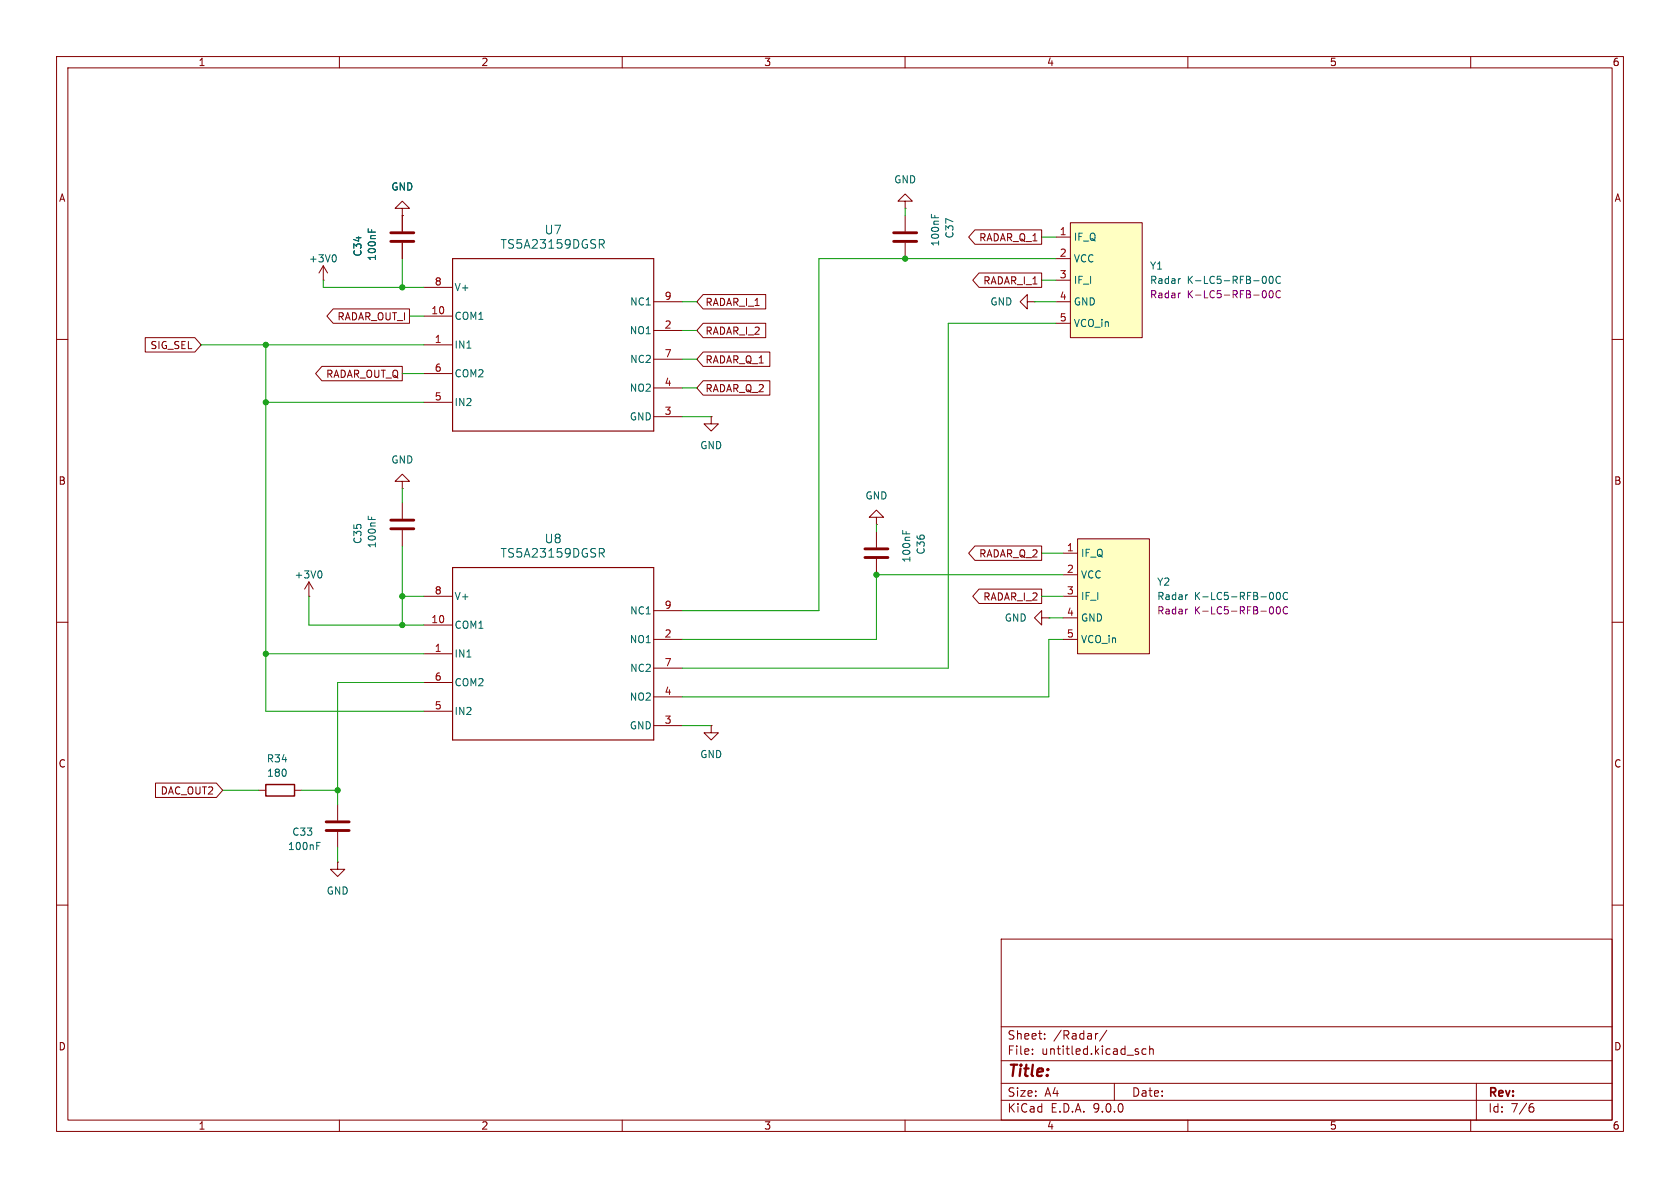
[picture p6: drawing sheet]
(kicad_sch
 (version 20250114)
 (generator "eeschema")
 (generator_version "9.0")
 (paper "A4")
 (lib_symbols
  (symbol "Device:C"
   (pin_numbers (hide yes))
   (pin_names
    (offset 0.254)) (exclude_from_sim no) (in_bom yes) (on_board yes)
   (property "Reference" "C" (at 0.635 2.54 0) (effects (font (size 1.27 1.27)) (justify left)))
   (property "Value" "C" (at 0.635 -2.54 0) (effects (font (size 1.27 1.27)) (justify left)))
   (property "Footprint" "" (at 0.9652 -3.81 0) (effects (font (size 1.27 1.27)) (hide yes)))
   (property "Datasheet" "~" (at 0 0 0) (effects (font (size 1.27 1.27)) (hide yes)))
   (property "Description" "Unpolarized capacitor" (at 0 0 0) (effects (font (size 1.27 1.27)) (hide yes)))
   (symbol "C_0_1"
    (polyline (pts (xy -2.032 0.762) (xy 2.032 0.762)) (stroke (width 0.508) (type default)) (fill (type none)))
    (polyline (pts (xy -2.032 -0.762) (xy 2.032 -0.762)) (stroke (width 0.508) (type default)) (fill (type none))))
   (symbol "C_1_1"
    (pin passive line (at 0 3.81 270) (length 2.794) (name "~" (effects (font (size 1.27 1.27)))) (number "1" (effects (font (size 1.27 1.27)))))
    (pin passive line (at 0 -3.81 90) (length 2.794) (name "~" (effects (font (size 1.27 1.27)))) (number "2" (effects (font (size 1.27 1.27))))))
   (embedded_fonts no))
  (symbol "Device:R"
   (pin_numbers (hide yes))
   (pin_names
    (offset 0)) (exclude_from_sim no) (in_bom yes) (on_board yes)
   (property "Reference" "R" (at 2.032 0 90) (effects (font (size 1.27 1.27))))
   (property "Value" "R" (at 0 0 90) (effects (font (size 1.27 1.27))))
   (property "Footprint" "" (at -1.778 0 90) (effects (font (size 1.27 1.27)) (hide yes)))
   (property "Datasheet" "~" (at 0 0 0) (effects (font (size 1.27 1.27)) (hide yes)))
   (property "Description" "Resistor" (at 0 0 0) (effects (font (size 1.27 1.27)) (hide yes)))
   (symbol "R_0_1"
    (rectangle (start -1.016 -2.54) (end 1.016 2.54) (stroke (width 0.254) (type default)) (fill (type none))))
   (symbol "R_1_1"
    (pin passive line (at 0 3.81 270) (length 1.27) (name "~" (effects (font (size 1.27 1.27)))) (number "1" (effects (font (size 1.27 1.27)))))
    (pin passive line (at 0 -3.81 90) (length 1.27) (name "~" (effects (font (size 1.27 1.27)))) (number "2" (effects (font (size 1.27 1.27))))))
   (embedded_fonts no))
  (symbol "HW_Radar:Radar K-LC5-RFB-00C" (exclude_from_sim no) (in_bom yes) (on_board yes)
   (property "Reference" "Y" (at 0 15.24 0) (effects (font (size 1.27 1.27))))
   (property "Value" "${SIM.PARAMS}" (at -1.27 12.7 0) (effects (font (size 1.27 1.27))))
   (property "Footprint" "HW_template:Radar_K-LC5" (at -1.27 -13.97 0) (effects (font (size 1.27 1.27)) (hide yes)))
   (property "Datasheet" "https://rfbeam.ch/product/k-lc5-radar-transceiver/" (at -1.27 -16.51 0) (effects (font (size 1.27 1.27)) (hide yes)))
   (property "Description" "Radar short range sensor with I- and Q-demodulation and VCO-input" (at 0 0 0) (effects (font (size 1.27 1.27)) (hide yes)))
   (property "Sim.Pins" "1=1 2=2 3=3 4=4 5=5" (at 0 0 0) (effects (font (size 1.27 1.27)) (hide yes)))
   (property "Sim.Params" "Radar K-LC5-RFB-00C" (at -1.27 12.7 0) (effects (font (size 1.27 1.27))))
   (property "Sim.Device" "SPICE" (at 0 0 0) (effects (font (size 1.27 1.27)) (hide yes)))
   (property "Sim.Enable" "0" (at 0 -11.43 0) (effects (font (size 1.27 1.27)) (hide yes)))
   (symbol "Radar K-LC5-RFB-00C_0_1"
    (rectangle (start -6.35 10.16) (end 6.35 -10.16) (stroke (width 0) (type default)) (fill (type background))))
   (symbol "Radar K-LC5-RFB-00C_1_1"
    (pin output line (at -8.89 7.62 0) (length 2.54) (name "IF_Q" (effects (font (size 1.27 1.27)))) (number "1" (effects (font (size 1.27 1.27)))))
    (pin power_in line (at -8.89 3.81 0) (length 2.54) (name "VCC" (effects (font (size 1.27 1.27)))) (number "2" (effects (font (size 1.27 1.27)))))
    (pin output line (at -8.89 0 0) (length 2.54) (name "IF_I" (effects (font (size 1.27 1.27)))) (number "3" (effects (font (size 1.27 1.27)))))
    (pin power_in line (at -8.89 -3.81 0) (length 2.54) (name "GND" (effects (font (size 1.27 1.27)))) (number "4" (effects (font (size 1.27 1.27)))))
    (pin input line (at -8.89 -7.62 0) (length 2.54) (name "VCO_in" (effects (font (size 1.27 1.27)))) (number "5" (effects (font (size 1.27 1.27))))))
   (embedded_fonts no))
  (symbol "TS5A23159DGSR:TS5A23159DGSR"
   (pin_names
    (offset 0.254)) (exclude_from_sim no) (in_bom yes) (on_board yes)
   (property "Reference" "U" (at 0 2.54 0) (effects (font (size 1.524 1.524))))
   (property "Value" "TS5A23159DGSR" (at 0 0 0) (effects (font (size 1.524 1.524))))
   (property "Footprint" "DGS0010A_N" (at 0 0 0) (effects (font (size 1.27 1.27)
    (italic yes)) (hide yes)))
   (property "Datasheet" "TS5A23159DGSR" (at 0 0 0) (effects (font (size 1.27 1.27)
    (italic yes)) (hide yes)))
   (property "Description" "" (at 0 0 0) (effects (font (size 1.27 1.27)) (hide yes)))
   (property "ki_locked" "" (at 0 0 0) (effects (font (size 1.27 1.27))))
   (symbol "TS5A23159DGSR_0_1"
    (polyline (pts (xy -17.78 15.24) (xy -17.78 -15.24)) (stroke (width 0.2032) (type default)) (fill (type none)))
    (polyline (pts (xy -17.78 -15.24) (xy 17.78 -15.24)) (stroke (width 0.2032) (type default)) (fill (type none)))
    (polyline (pts (xy 17.78 15.24) (xy -17.78 15.24)) (stroke (width 0.2032) (type default)) (fill (type none)))
    (polyline (pts (xy 17.78 -15.24) (xy 17.78 15.24)) (stroke (width 0.2032) (type default)) (fill (type none)))
    (pin power_in line (at -22.86 10.16 0) (length 5.08) (name "V+" (effects (font (size 1.27 1.27)))) (number "8" (effects (font (size 1.27 1.27)))))
    (pin bidirectional line (at -22.86 5.08 0) (length 5.08) (name "COM1" (effects (font (size 1.27 1.27)))) (number "10" (effects (font (size 1.27 1.27)))))
    (pin input line (at -22.86 0 0) (length 5.08) (name "IN1" (effects (font (size 1.27 1.27)))) (number "1" (effects (font (size 1.27 1.27)))))
    (pin bidirectional line (at -22.86 -5.08 0) (length 5.08) (name "COM2" (effects (font (size 1.27 1.27)))) (number "6" (effects (font (size 1.27 1.27)))))
    (pin input line (at -22.86 -10.16 0) (length 5.08) (name "IN2" (effects (font (size 1.27 1.27)))) (number "5" (effects (font (size 1.27 1.27)))))
    (pin bidirectional line (at 22.86 7.62 180) (length 5.08) (name "NC1" (effects (font (size 1.27 1.27)))) (number "9" (effects (font (size 1.27 1.27)))))
    (pin bidirectional line (at 22.86 2.54 180) (length 5.08) (name "NO1" (effects (font (size 1.27 1.27)))) (number "2" (effects (font (size 1.27 1.27)))))
    (pin bidirectional line (at 22.86 -2.54 180) (length 5.08) (name "NC2" (effects (font (size 1.27 1.27)))) (number "7" (effects (font (size 1.27 1.27)))))
    (pin bidirectional line (at 22.86 -7.62 180) (length 5.08) (name "NO2" (effects (font (size 1.27 1.27)))) (number "4" (effects (font (size 1.27 1.27)))))
    (pin power_in line (at 22.86 -12.7 180) (length 5.08) (name "GND" (effects (font (size 1.27 1.27)))) (number "3" (effects (font (size 1.27 1.27))))))
   (embedded_fonts no))
  (symbol "power:+3V0"
   (power)
   (pin_numbers (hide yes))
   (pin_names
    (offset 0) (hide yes)) (exclude_from_sim no) (in_bom yes) (on_board yes)
   (property "Reference" "#PWR" (at 0 -3.81 0) (effects (font (size 1.27 1.27)) (hide yes)))
   (property "Value" "+3V0" (at 0 3.556 0) (effects (font (size 1.27 1.27))))
   (property "Footprint" "" (at 0 0 0) (effects (font (size 1.27 1.27)) (hide yes)))
   (property "Datasheet" "" (at 0 0 0) (effects (font (size 1.27 1.27)) (hide yes)))
   (property "Description" "Power symbol creates a global label with name \"+3V0\"" (at 0 0 0) (effects (font (size 1.27 1.27)) (hide yes)))
   (symbol "+3V0_0_1"
    (polyline (pts (xy -0.762 1.27) (xy 0 2.54)) (stroke (width 0) (type default)) (fill (type none)))
    (polyline (pts (xy 0 2.54) (xy 0.762 1.27)) (stroke (width 0) (type default)) (fill (type none)))
    (polyline (pts (xy 0 0) (xy 0 2.54)) (stroke (width 0) (type default)) (fill (type none))))
   (symbol "+3V0_1_1"
    (pin power_in line (at 0 0 90) (length 0) (name "~" (effects (font (size 1.27 1.27)))) (number "1" (effects (font (size 1.27 1.27))))))
   (embedded_fonts no))
  (symbol "power:GND"
   (power)
   (pin_numbers (hide yes))
   (pin_names
    (offset 0) (hide yes)) (exclude_from_sim no) (in_bom yes) (on_board yes)
   (property "Reference" "#PWR" (at 0 -6.35 0) (effects (font (size 1.27 1.27)) (hide yes)))
   (property "Value" "GND" (at 0 -3.81 0) (effects (font (size 1.27 1.27))))
   (property "Footprint" "" (at 0 0 0) (effects (font (size 1.27 1.27)) (hide yes)))
   (property "Datasheet" "" (at 0 0 0) (effects (font (size 1.27 1.27)) (hide yes)))
   (property "Description" "Power symbol creates a global label with name \"GND\" , ground" (at 0 0 0) (effects (font (size 1.27 1.27)) (hide yes)))
   (symbol "GND_0_1"
    (polyline (pts (xy 0 0) (xy 0 -1.27) (xy 1.27 -1.27) (xy 0 -2.54) (xy -1.27 -1.27) (xy 0 -1.27)) (stroke (width 0) (type default)) (fill (type none))))
   (symbol "GND_1_1"
    (pin power_in line (at 0 0 270) (length 0) (name "~" (effects (font (size 1.27 1.27)))) (number "1" (effects (font (size 1.27 1.27))))))
   (embedded_fonts no)))
 (junction
  (at 71.12 50.8)
  (diameter 0)
  (color 0 0 0 0))
 (junction
  (at 46.99 60.96)
  (diameter 0)
  (color 0 0 0 0))
 (junction
  (at 71.12 105.41)
  (diameter 0)
  (color 0 0 0 0))
 (junction
  (at 46.99 71.12)
  (diameter 0)
  (color 0 0 0 0))
 (junction
  (at 71.12 110.49)
  (diameter 0)
  (color 0 0 0 0))
 (junction
  (at 160.02 45.72)
  (diameter 0)
  (color 0 0 0 0))
 (junction
  (at 154.94 101.6)
  (diameter 0)
  (color 0 0 0 0))
 (junction
  (at 59.69 139.7)
  (diameter 0)
  (color 0 0 0 0))
 (junction
  (at 46.99 115.57)
  (diameter 0)
  (color 0 0 0 0))
 (wire
  (pts (xy 46.99 115.57) (xy 46.99 125.73))
  (stroke (width 0) (type default)))
 (wire
  (pts (xy 185.42 123.19) (xy 120.65 123.19))
  (stroke (width 0) (type default)))
 (wire
  (pts (xy 71.12 50.8) (xy 74.93 50.8))
  (stroke (width 0) (type default)))
 (wire
  (pts (xy 144.78 45.72) (xy 144.78 107.95))
  (stroke (width 0) (type default)))
 (wire
  (pts (xy 59.69 142.24) (xy 59.69 139.7))
  (stroke (width 0) (type default)))
 (wire
  (pts (xy 59.69 120.65) (xy 59.69 139.7))
  (stroke (width 0) (type default)))
 (wire
  (pts (xy 53.34 139.7) (xy 59.69 139.7))
  (stroke (width 0) (type default)))
 (wire
  (pts (xy 184.15 49.53) (xy 186.69 49.53))
  (stroke (width 0) (type default)))
 (wire
  (pts (xy 71.12 50.8) (xy 57.15 50.8))
  (stroke (width 0) (type default)))
 (wire
  (pts (xy 184.15 97.79) (xy 187.96 97.79))
  (stroke (width 0) (type default)))
 (wire
  (pts (xy 39.37 139.7) (xy 45.72 139.7))
  (stroke (width 0) (type default)))
 (wire
  (pts (xy 54.61 105.41) (xy 54.61 110.49))
  (stroke (width 0) (type default)))
 (wire
  (pts (xy 46.99 60.96) (xy 74.93 60.96))
  (stroke (width 0) (type default)))
 (wire
  (pts (xy 154.94 113.03) (xy 120.65 113.03))
  (stroke (width 0) (type default)))
 (wire
  (pts (xy 71.12 66.04) (xy 74.93 66.04))
  (stroke (width 0) (type default)))
 (wire
  (pts (xy 160.02 45.72) (xy 186.69 45.72))
  (stroke (width 0) (type default)))
 (wire
  (pts (xy 187.96 113.03) (xy 185.42 113.03))
  (stroke (width 0) (type default)))
 (wire
  (pts (xy 120.65 53.34) (xy 123.19 53.34))
  (stroke (width 0) (type default)))
 (wire
  (pts (xy 120.65 68.58) (xy 123.19 68.58))
  (stroke (width 0) (type default)))
 (wire
  (pts (xy 57.15 50.8) (xy 57.15 49.53))
  (stroke (width 0) (type default)))
 (wire
  (pts (xy 120.65 63.5) (xy 123.19 63.5))
  (stroke (width 0) (type default)))
 (wire
  (pts (xy 46.99 125.73) (xy 74.93 125.73))
  (stroke (width 0) (type default)))
 (wire
  (pts (xy 71.12 96.52) (xy 71.12 105.41))
  (stroke (width 0) (type default)))
 (wire
  (pts (xy 120.65 58.42) (xy 123.19 58.42))
  (stroke (width 0) (type default)))
 (wire
  (pts (xy 167.64 118.11) (xy 120.65 118.11))
  (stroke (width 0) (type default)))
 (wire
  (pts (xy 71.12 110.49) (xy 74.93 110.49))
  (stroke (width 0) (type default)))
 (wire
  (pts (xy 71.12 105.41) (xy 71.12 110.49))
  (stroke (width 0) (type default)))
 (wire
  (pts (xy 167.64 57.15) (xy 167.64 118.11))
  (stroke (width 0) (type default)))
 (wire
  (pts (xy 46.99 71.12) (xy 46.99 115.57))
  (stroke (width 0) (type default)))
 (wire
  (pts (xy 71.12 105.41) (xy 74.93 105.41))
  (stroke (width 0) (type default)))
 (wire
  (pts (xy 59.69 120.65) (xy 74.93 120.65))
  (stroke (width 0) (type default)))
 (wire
  (pts (xy 120.65 128.27) (xy 125.73 128.27))
  (stroke (width 0) (type default)))
 (wire
  (pts (xy 160.02 38.1) (xy 160.02 36.83))
  (stroke (width 0) (type default)))
 (wire
  (pts (xy 71.12 45.72) (xy 71.12 50.8))
  (stroke (width 0) (type default)))
 (wire
  (pts (xy 72.39 55.88) (xy 74.93 55.88))
  (stroke (width 0) (type default)))
 (wire
  (pts (xy 46.99 60.96) (xy 46.99 71.12))
  (stroke (width 0) (type default)))
 (wire
  (pts (xy 120.65 73.66) (xy 125.73 73.66))
  (stroke (width 0) (type default)))
 (wire
  (pts (xy 182.88 53.34) (xy 186.69 53.34))
  (stroke (width 0) (type default)))
 (wire
  (pts (xy 167.64 57.15) (xy 186.69 57.15))
  (stroke (width 0) (type default)))
 (wire
  (pts (xy 71.12 86.36) (xy 71.12 88.9))
  (stroke (width 0) (type default)))
 (wire
  (pts (xy 185.42 113.03) (xy 185.42 123.19))
  (stroke (width 0) (type default)))
 (wire
  (pts (xy 59.69 149.86) (xy 59.69 152.4))
  (stroke (width 0) (type default)))
 (wire
  (pts (xy 154.94 101.6) (xy 187.96 101.6))
  (stroke (width 0) (type default)))
 (wire
  (pts (xy 46.99 115.57) (xy 74.93 115.57))
  (stroke (width 0) (type default)))
 (wire
  (pts (xy 144.78 45.72) (xy 160.02 45.72))
  (stroke (width 0) (type default)))
 (wire
  (pts (xy 154.94 93.98) (xy 154.94 92.71))
  (stroke (width 0) (type default)))
 (wire
  (pts (xy 35.56 60.96) (xy 46.99 60.96))
  (stroke (width 0) (type default)))
 (wire
  (pts (xy 184.15 41.91) (xy 186.69 41.91))
  (stroke (width 0) (type default)))
 (wire
  (pts (xy 184.15 105.41) (xy 187.96 105.41))
  (stroke (width 0) (type default)))
 (wire
  (pts (xy 54.61 110.49) (xy 71.12 110.49))
  (stroke (width 0) (type default)))
 (wire
  (pts (xy 154.94 101.6) (xy 154.94 113.03))
  (stroke (width 0) (type default)))
 (wire
  (pts (xy 185.42 109.22) (xy 187.96 109.22))
  (stroke (width 0) (type default)))
 (wire
  (pts (xy 144.78 107.95) (xy 120.65 107.95))
  (stroke (width 0) (type default)))
 (wire
  (pts (xy 46.99 71.12) (xy 74.93 71.12))
  (stroke (width 0) (type default)))
 (global_label "RADAR_I_1"
  (shape output)
  (at 184.15 49.53 180)
  (fields_autoplaced yes)
  (effects (font (size 1.27 1.27)) (justify right))
  (property "Intersheetrefs" "${INTERSHEET_REFS}" (at 171.4281 49.53 0) (effects (font (size 1.27 1.27)) (justify right) (hide yes))))
 (global_label "RADAR_Q_1"
  (shape output)
  (at 184.15 41.91 180)
  (fields_autoplaced yes)
  (effects (font (size 1.27 1.27)) (justify right))
  (property "Intersheetrefs" "${INTERSHEET_REFS}" (at 170.7024 41.91 0) (effects (font (size 1.27 1.27)) (justify right) (hide yes))))
 (global_label "RADAR_OUT_I"
  (shape output)
  (at 72.39 55.88 180)
  (fields_autoplaced yes)
  (effects (font (size 1.27 1.27)) (justify right))
  (property "Intersheetrefs" "${INTERSHEET_REFS}" (at 57.249 55.88 0) (effects (font (size 1.27 1.27)) (justify right) (hide yes))))
 (global_label "RADAR_OUT_Q"
  (shape output)
  (at 71.12 66.04 180)
  (fields_autoplaced yes)
  (effects (font (size 1.27 1.27)) (justify right))
  (property "Intersheetrefs" "${INTERSHEET_REFS}" (at 55.2533 66.04 0) (effects (font (size 1.27 1.27)) (justify right) (hide yes))))
 (global_label "RADAR_I_1"
  (shape input)
  (at 123.19 53.34 0)
  (fields_autoplaced yes)
  (effects (font (size 1.27 1.27)) (justify left))
  (property "Intersheetrefs" "${INTERSHEET_REFS}" (at 135.9119 53.34 0) (effects (font (size 1.27 1.27)) (justify left) (hide yes))))
 (global_label "RADAR_I_2"
  (shape output)
  (at 184.15 105.41 180)
  (fields_autoplaced yes)
  (effects (font (size 1.27 1.27)) (justify right))
  (property "Intersheetrefs" "${INTERSHEET_REFS}" (at 171.4281 105.41 0) (effects (font (size 1.27 1.27)) (justify right) (hide yes))))
 (global_label "RADAR_Q_2"
  (shape output)
  (at 184.15 97.79 180)
  (fields_autoplaced yes)
  (effects (font (size 1.27 1.27)) (justify right))
  (property "Intersheetrefs" "${INTERSHEET_REFS}" (at 170.7024 97.79 0) (effects (font (size 1.27 1.27)) (justify right) (hide yes))))
 (global_label "RADAR_I_2"
  (shape input)
  (at 123.19 58.42 0)
  (fields_autoplaced yes)
  (effects (font (size 1.27 1.27)) (justify left))
  (property "Intersheetrefs" "${INTERSHEET_REFS}" (at 135.9119 58.42 0) (effects (font (size 1.27 1.27)) (justify left) (hide yes))))
 (global_label "DAC_OUT2"
  (shape input)
  (at 39.37 139.7 180)
  (fields_autoplaced yes)
  (effects (font (size 1.27 1.27)) (justify right))
  (property "Intersheetrefs" "${INTERSHEET_REFS}" (at 26.9505 139.7 0) (effects (font (size 1.27 1.27)) (justify right) (hide yes))))
 (global_label "SIG_SEL"
  (shape input)
  (at 35.56 60.96 180)
  (fields_autoplaced yes)
  (effects (font (size 1.27 1.27)) (justify right))
  (property "Intersheetrefs" "${INTERSHEET_REFS}" (at 25.1363 60.96 0) (effects (font (size 1.27 1.27)) (justify right) (hide yes))))
 (global_label "RADAR_Q_1"
  (shape input)
  (at 123.19 63.5 0)
  (fields_autoplaced yes)
  (effects (font (size 1.27 1.27)) (justify left))
  (property "Intersheetrefs" "${INTERSHEET_REFS}" (at 136.6376 63.5 0) (effects (font (size 1.27 1.27)) (justify left) (hide yes))))
 (global_label "RADAR_Q_2"
  (shape input)
  (at 123.19 68.58 0)
  (fields_autoplaced yes)
  (effects (font (size 1.27 1.27)) (justify left))
  (property "Intersheetrefs" "${INTERSHEET_REFS}" (at 136.6376 68.58 0) (effects (font (size 1.27 1.27)) (justify left) (hide yes))))
 (symbol
  (lib_id "power:GND")
  (at 125.73 128.27 0)
  (unit 1)
  (exclude_from_sim no)
  (in_bom yes)
  (on_board yes)
  (dnp no)
  (fields_autoplaced yes)
  (property "Reference" "#PWR063" (at 125.73 134.62 0) (effects (font (size 1.27 1.27)) (hide yes)))
  (property "Value" "GND" (at 125.73 133.35 0) (effects (font (size 1.27 1.27))))
  (property "Footprint" "" (at 125.73 128.27 0) (effects (font (size 1.27 1.27)) (hide yes)))
  (property "Datasheet" "" (at 125.73 128.27 0) (effects (font (size 1.27 1.27)) (hide yes)))
  (property "Description" "Power symbol creates a global label with name \"GND\" , ground" (at 125.73 128.27 0) (effects (font (size 1.27 1.27)) (hide yes)))
  (pin "1"))
 (symbol
  (lib_id "HW_Radar:Radar K-LC5-RFB-00C")
  (at 195.58 49.53 0)
  (unit 1)
  (exclude_from_sim yes)
  (in_bom yes)
  (on_board yes)
  (dnp no)
  (fields_autoplaced yes)
  (property "Reference" "Y1" (at 203.2 46.9899 0) (effects (font (size 1.27 1.27)) (justify left)))
  (property "Value" "${SIM.PARAMS}" (at 203.2 49.5299 0) (effects (font (size 1.27 1.27)) (justify left)))
  (property "Footprint" "HW_template:Radar_K-LC5" (at 194.31 63.5 0) (effects (font (size 1.27 1.27)) (hide yes)))
  (property "Datasheet" "https://rfbeam.ch/product/k-lc5-radar-transceiver/" (at 194.31 66.04 0) (effects (font (size 1.27 1.27)) (hide yes)))
  (property "Description" "Radar short range sensor with I- and Q-demodulation and VCO-input" (at 195.58 49.53 0) (effects (font (size 1.27 1.27)) (hide yes)))
  (property "Sim.Device" "SPICE" (at 195.58 49.53 0) (effects (font (size 1.27 1.27)) (hide yes)))
  (property "Sim.Params" "Radar K-LC5-RFB-00C" (at 203.2 52.0699 0) (effects (font (size 1.27 1.27)) (justify left)))
  (property "Sim.Pins" "1=1 2=2 3=3 4=4 5=5" (at 195.58 49.53 0) (effects (font (size 1.27 1.27)) (hide yes)))
  (pin "1")
  (pin "2")
  (pin "3")
  (pin "4")
  (pin "5"))
 (symbol
  (lib_id "HW_Radar:Radar K-LC5-RFB-00C")
  (at 196.85 105.41 0)
  (unit 1)
  (exclude_from_sim yes)
  (in_bom yes)
  (on_board yes)
  (dnp no)
  (fields_autoplaced yes)
  (property "Reference" "Y2" (at 204.47 102.8699 0) (effects (font (size 1.27 1.27)) (justify left)))
  (property "Value" "${SIM.PARAMS}" (at 204.47 105.4099 0) (effects (font (size 1.27 1.27)) (justify left)))
  (property "Footprint" "HW_template:Radar_K-LC5" (at 195.58 119.38 0) (effects (font (size 1.27 1.27)) (hide yes)))
  (property "Datasheet" "https://rfbeam.ch/product/k-lc5-radar-transceiver/" (at 195.58 121.92 0) (effects (font (size 1.27 1.27)) (hide yes)))
  (property "Description" "Radar short range sensor with I- and Q-demodulation and VCO-input" (at 196.85 105.41 0) (effects (font (size 1.27 1.27)) (hide yes)))
  (property "Sim.Pins" "1=1 2=2 3=3 4=4 5=5" (at 196.85 105.41 0) (effects (font (size 1.27 1.27)) (hide yes)))
  (property "Sim.Params" "Radar K-LC5-RFB-00C" (at 204.47 107.9499 0) (effects (font (size 1.27 1.27)) (justify left)))
  (property "Sim.Device" "SPICE" (at 196.85 105.41 0) (effects (font (size 1.27 1.27)) (hide yes)))
  (pin "1")
  (pin "3")
  (pin "4")
  (pin "2")
  (pin "5"))
 (symbol
  (lib_id "power:GND")
  (at 71.12 38.1 180)
  (unit 1)
  (exclude_from_sim no)
  (in_bom yes)
  (on_board yes)
  (dnp no)
  (fields_autoplaced yes)
  (property "Reference" "#PWR060" (at 71.12 31.75 0) (effects (font (size 1.27 1.27)) (hide yes)))
  (property "Value" "GND" (at 71.12 33.02 0) (effects (font (size 1.27 1.27))))
  (property "Footprint" "" (at 71.12 38.1 0) (effects (font (size 1.27 1.27)) (hide yes)))
  (property "Datasheet" "" (at 71.12 38.1 0) (effects (font (size 1.27 1.27)) (hide yes)))
  (property "Description" "Power symbol creates a global label with name \"GND\" , ground" (at 71.12 38.1 0) (effects (font (size 1.27 1.27)) (hide yes)))
  (pin "1"))
 (symbol
  (lib_id "TS5A23159DGSR:TS5A23159DGSR")
  (at 97.79 115.57 0)
  (unit 1)
  (exclude_from_sim no)
  (in_bom yes)
  (on_board yes)
  (dnp no)
  (fields_autoplaced yes)
  (property "Reference" "U8" (at 97.79 95.25 0) (effects (font (size 1.524 1.524))))
  (property "Value" "TS5A23159DGSR" (at 97.79 97.79 0) (effects (font (size 1.524 1.524))))
  (property "Footprint" "HW_Radar:DGS0010A_N" (at 97.79 115.57 0) (effects (font (size 1.27 1.27)
    (italic yes)) (hide yes)))
  (property "Datasheet" "TS5A23159DGSR" (at 97.79 115.57 0) (effects (font (size 1.27 1.27)
    (italic yes)) (hide yes)))
  (property "Description" "" (at 97.79 115.57 0) (effects (font (size 1.27 1.27)) (hide yes)))
  (pin "10")
  (pin "1")
  (pin "5")
  (pin "8")
  (pin "6")
  (pin "9")
  (pin "2")
  (pin "3")
  (pin "4")
  (pin "7"))
 (symbol
  (lib_id "TS5A23159DGSR:TS5A23159DGSR")
  (at 97.79 60.96 0)
  (unit 1)
  (exclude_from_sim no)
  (in_bom yes)
  (on_board yes)
  (dnp no)
  (fields_autoplaced yes)
  (property "Reference" "U7" (at 97.79 40.64 0) (effects (font (size 1.524 1.524))))
  (property "Value" "TS5A23159DGSR" (at 97.79 43.18 0) (effects (font (size 1.524 1.524))))
  (property "Footprint" "HW_Radar:DGS0010A_N" (at 97.79 60.96 0) (effects (font (size 1.27 1.27)
    (italic yes)) (hide yes)))
  (property "Datasheet" "TS5A23159DGSR" (at 97.79 60.96 0) (effects (font (size 1.27 1.27)
    (italic yes)) (hide yes)))
  (property "Description" "" (at 97.79 60.96 0) (effects (font (size 1.27 1.27)) (hide yes)))
  (pin "10")
  (pin "1")
  (pin "5")
  (pin "8")
  (pin "6")
  (pin "9")
  (pin "2")
  (pin "3")
  (pin "4")
  (pin "7"))
 (symbol
  (lib_id "power:GND")
  (at 182.88 53.34 270)
  (unit 1)
  (exclude_from_sim no)
  (in_bom yes)
  (on_board yes)
  (dnp no)
  (fields_autoplaced yes)
  (property "Reference" "#PWR066" (at 176.53 53.34 0) (effects (font (size 1.27 1.27)) (hide yes)))
  (property "Value" "GND" (at 179.07 53.3399 90) (effects (font (size 1.27 1.27)) (justify right)))
  (property "Footprint" "" (at 182.88 53.34 0) (effects (font (size 1.27 1.27)) (hide yes)))
  (property "Datasheet" "" (at 182.88 53.34 0) (effects (font (size 1.27 1.27)) (hide yes)))
  (property "Description" "Power symbol creates a global label with name \"GND\" , ground" (at 182.88 53.34 0) (effects (font (size 1.27 1.27)) (hide yes)))
  (pin "1"))
 (symbol
  (lib_id "power:+3V0")
  (at 57.15 49.53 0)
  (unit 1)
  (exclude_from_sim no)
  (in_bom yes)
  (on_board yes)
  (dnp no)
  (property "Reference" "#PWR058" (at 57.15 53.34 0) (effects (font (size 1.27 1.27)) (hide yes)))
  (property "Value" "+3V0" (at 57.15 45.72 0) (effects (font (size 1.27 1.27))))
  (property "Footprint" "" (at 57.15 49.53 0) (effects (font (size 1.27 1.27)) (hide yes)))
  (property "Datasheet" "" (at 57.15 49.53 0) (effects (font (size 1.27 1.27)) (hide yes)))
  (property "Description" "Power symbol creates a global label with name \"+3V0\"" (at 57.15 49.53 0) (effects (font (size 1.27 1.27)) (hide yes)))
  (pin "1"))
 (symbol
  (lib_id "Device:C")
  (at 71.12 92.71 0)
  (unit 1)
  (exclude_from_sim no)
  (in_bom yes)
  (on_board yes)
  (dnp no)
  (property "Reference" "C35" (at 63.246 96.266 90) (effects (font (size 1.27 1.27)) (justify left)))
  (property "Value" "100nF" (at 65.786 97.028 90) (effects (font (size 1.27 1.27)) (justify left)))
  (property "Footprint" "Capacitor_SMD:C_0805_2012Metric_Pad1.18x1.45mm_HandSolder" (at 72.0852 96.52 0) (effects (font (size 1.27 1.27)) (hide yes)))
  (property "Datasheet" "~" (at 71.12 92.71 0) (effects (font (size 1.27 1.27)) (hide yes)))
  (property "Description" "" (at 71.12 92.71 0) (effects (font (size 1.27 1.27)) (hide yes)))
  (pin "1")
  (pin "2"))
 (symbol
  (lib_id "Device:C")
  (at 71.12 41.91 0)
  (unit 1)
  (exclude_from_sim no)
  (in_bom yes)
  (on_board yes)
  (dnp no)
  (property "Reference" "C34" (at 63.246 45.466 90) (effects (font (size 1.27 1.27)) (justify left)))
  (property "Value" "100nF" (at 65.786 46.228 90) (effects (font (size 1.27 1.27)) (justify left)))
  (property "Footprint" "Capacitor_SMD:C_0805_2012Metric_Pad1.18x1.45mm_HandSolder" (at 72.0852 45.72 0) (effects (font (size 1.27 1.27)) (hide yes)))
  (property "Datasheet" "~" (at 71.12 41.91 0) (effects (font (size 1.27 1.27)) (hide yes)))
  (property "Description" "" (at 71.12 41.91 0) (effects (font (size 1.27 1.27)) (hide yes)))
  (pin "1")
  (pin "2"))
 (symbol
  (lib_id "power:GND")
  (at 59.69 152.4 0)
  (unit 1)
  (exclude_from_sim no)
  (in_bom yes)
  (on_board yes)
  (dnp no)
  (fields_autoplaced yes)
  (property "Reference" "#PWR059" (at 59.69 158.75 0) (effects (font (size 1.27 1.27)) (hide yes)))
  (property "Value" "GND" (at 59.69 157.48 0) (effects (font (size 1.27 1.27))))
  (property "Footprint" "" (at 59.69 152.4 0) (effects (font (size 1.27 1.27)) (hide yes)))
  (property "Datasheet" "" (at 59.69 152.4 0) (effects (font (size 1.27 1.27)) (hide yes)))
  (property "Description" "Power symbol creates a global label with name \"GND\" , ground" (at 59.69 152.4 0) (effects (font (size 1.27 1.27)) (hide yes)))
  (pin "1"))
 (symbol
  (lib_id "Device:C")
  (at 59.69 146.05 0)
  (unit 1)
  (exclude_from_sim no)
  (in_bom yes)
  (on_board yes)
  (dnp no)
  (property "Reference" "C33" (at 51.562 147.066 0) (effects (font (size 1.27 1.27)) (justify left)))
  (property "Value" "100nF" (at 50.8 149.606 0) (effects (font (size 1.27 1.27)) (justify left)))
  (property "Footprint" "Capacitor_SMD:C_0805_2012Metric_Pad1.18x1.45mm_HandSolder" (at 60.6552 149.86 0) (effects (font (size 1.27 1.27)) (hide yes)))
  (property "Datasheet" "~" (at 59.69 146.05 0) (effects (font (size 1.27 1.27)) (hide yes)))
  (property "Description" "" (at 59.69 146.05 0) (effects (font (size 1.27 1.27)) (hide yes)))
  (pin "1")
  (pin "2"))
 (symbol
  (lib_id "power:GND")
  (at 154.94 92.71 180)
  (unit 1)
  (exclude_from_sim no)
  (in_bom yes)
  (on_board yes)
  (dnp no)
  (fields_autoplaced yes)
  (property "Reference" "#PWR064" (at 154.94 86.36 0) (effects (font (size 1.27 1.27)) (hide yes)))
  (property "Value" "GND" (at 154.94 87.63 0) (effects (font (size 1.27 1.27))))
  (property "Footprint" "" (at 154.94 92.71 0) (effects (font (size 1.27 1.27)) (hide yes)))
  (property "Datasheet" "" (at 154.94 92.71 0) (effects (font (size 1.27 1.27)) (hide yes)))
  (property "Description" "Power symbol creates a global label with name \"GND\" , ground" (at 154.94 92.71 0) (effects (font (size 1.27 1.27)) (hide yes)))
  (pin "1"))
 (symbol
  (lib_id "power:GND")
  (at 185.42 109.22 270)
  (unit 1)
  (exclude_from_sim no)
  (in_bom yes)
  (on_board yes)
  (dnp no)
  (fields_autoplaced yes)
  (property "Reference" "#PWR067" (at 179.07 109.22 0) (effects (font (size 1.27 1.27)) (hide yes)))
  (property "Value" "GND" (at 181.61 109.2199 90) (effects (font (size 1.27 1.27)) (justify right)))
  (property "Footprint" "" (at 185.42 109.22 0) (effects (font (size 1.27 1.27)) (hide yes)))
  (property "Datasheet" "" (at 185.42 109.22 0) (effects (font (size 1.27 1.27)) (hide yes)))
  (property "Description" "Power symbol creates a global label with name \"GND\" , ground" (at 185.42 109.22 0) (effects (font (size 1.27 1.27)) (hide yes)))
  (pin "1"))
 (symbol
  (lib_id "Device:C")
  (at 160.02 41.91 180)
  (unit 1)
  (exclude_from_sim no)
  (in_bom yes)
  (on_board yes)
  (dnp no)
  (property "Reference" "C37" (at 167.894 38.354 90) (effects (font (size 1.27 1.27)) (justify left)))
  (property "Value" "100nF" (at 165.354 37.592 90) (effects (font (size 1.27 1.27)) (justify left)))
  (property "Footprint" "Capacitor_SMD:C_0805_2012Metric_Pad1.18x1.45mm_HandSolder" (at 159.0548 38.1 0) (effects (font (size 1.27 1.27)) (hide yes)))
  (property "Datasheet" "~" (at 160.02 41.91 0) (effects (font (size 1.27 1.27)) (hide yes)))
  (property "Description" "" (at 160.02 41.91 0) (effects (font (size 1.27 1.27)) (hide yes)))
  (pin "1")
  (pin "2"))
 (symbol
  (lib_id "power:+3V0")
  (at 54.61 105.41 0)
  (unit 1)
  (exclude_from_sim no)
  (in_bom yes)
  (on_board yes)
  (dnp no)
  (property "Reference" "#PWR057" (at 54.61 109.22 0) (effects (font (size 1.27 1.27)) (hide yes)))
  (property "Value" "+3V0" (at 54.61 101.6 0) (effects (font (size 1.27 1.27))))
  (property "Footprint" "" (at 54.61 105.41 0) (effects (font (size 1.27 1.27)) (hide yes)))
  (property "Datasheet" "" (at 54.61 105.41 0) (effects (font (size 1.27 1.27)) (hide yes)))
  (property "Description" "Power symbol creates a global label with name \"+3V0\"" (at 54.61 105.41 0) (effects (font (size 1.27 1.27)) (hide yes)))
  (pin "1"))
 (symbol
  (lib_id "power:GND")
  (at 160.02 36.83 180)
  (unit 1)
  (exclude_from_sim no)
  (in_bom yes)
  (on_board yes)
  (dnp no)
  (fields_autoplaced yes)
  (property "Reference" "#PWR065" (at 160.02 30.48 0) (effects (font (size 1.27 1.27)) (hide yes)))
  (property "Value" "GND" (at 160.02 31.75 0) (effects (font (size 1.27 1.27))))
  (property "Footprint" "" (at 160.02 36.83 0) (effects (font (size 1.27 1.27)) (hide yes)))
  (property "Datasheet" "" (at 160.02 36.83 0) (effects (font (size 1.27 1.27)) (hide yes)))
  (property "Description" "Power symbol creates a global label with name \"GND\" , ground" (at 160.02 36.83 0) (effects (font (size 1.27 1.27)) (hide yes)))
  (pin "1"))
 (symbol
  (lib_id "power:GND")
  (at 71.12 86.36 180)
  (unit 1)
  (exclude_from_sim no)
  (in_bom yes)
  (on_board yes)
  (dnp no)
  (fields_autoplaced yes)
  (property "Reference" "#PWR061" (at 71.12 80.01 0) (effects (font (size 1.27 1.27)) (hide yes)))
  (property "Value" "GND" (at 71.12 81.28 0) (effects (font (size 1.27 1.27))))
  (property "Footprint" "" (at 71.12 86.36 0) (effects (font (size 1.27 1.27)) (hide yes)))
  (property "Datasheet" "" (at 71.12 86.36 0) (effects (font (size 1.27 1.27)) (hide yes)))
  (property "Description" "Power symbol creates a global label with name \"GND\" , ground" (at 71.12 86.36 0) (effects (font (size 1.27 1.27)) (hide yes)))
  (pin "1"))
 (symbol
  (lib_id "Device:C")
  (at 154.94 97.79 180)
  (unit 1)
  (exclude_from_sim no)
  (in_bom yes)
  (on_board yes)
  (dnp no)
  (property "Reference" "C36" (at 162.814 94.234 90) (effects (font (size 1.27 1.27)) (justify left)))
  (property "Value" "100nF" (at 160.274 93.472 90) (effects (font (size 1.27 1.27)) (justify left)))
  (property "Footprint" "Capacitor_SMD:C_0805_2012Metric_Pad1.18x1.45mm_HandSolder" (at 153.9748 93.98 0) (effects (font (size 1.27 1.27)) (hide yes)))
  (property "Datasheet" "~" (at 154.94 97.79 0) (effects (font (size 1.27 1.27)) (hide yes)))
  (property "Description" "" (at 154.94 97.79 0) (effects (font (size 1.27 1.27)) (hide yes)))
  (pin "1")
  (pin "2"))
 (symbol
  (lib_id "power:GND")
  (at 125.73 73.66 0)
  (unit 1)
  (exclude_from_sim no)
  (in_bom yes)
  (on_board yes)
  (dnp no)
  (fields_autoplaced yes)
  (property "Reference" "#PWR062" (at 125.73 80.01 0) (effects (font (size 1.27 1.27)) (hide yes)))
  (property "Value" "GND" (at 125.73 78.74 0) (effects (font (size 1.27 1.27))))
  (property "Footprint" "" (at 125.73 73.66 0) (effects (font (size 1.27 1.27)) (hide yes)))
  (property "Datasheet" "" (at 125.73 73.66 0) (effects (font (size 1.27 1.27)) (hide yes)))
  (property "Description" "Power symbol creates a global label with name \"GND\" , ground" (at 125.73 73.66 0) (effects (font (size 1.27 1.27)) (hide yes)))
  (pin "1"))
 (symbol
  (lib_id "Device:R")
  (at 49.53 139.7 90)
  (unit 1)
  (exclude_from_sim no)
  (in_bom yes)
  (on_board yes)
  (dnp no)
  (property "Reference" "R34" (at 49.022 134.112 90) (effects (font (size 1.27 1.27))))
  (property "Value" "180" (at 49.022 136.652 90) (effects (font (size 1.27 1.27))))
  (property "Footprint" "Resistor_SMD:R_0805_2012Metric_Pad1.20x1.40mm_HandSolder" (at 49.53 141.478 90) (effects (font (size 1.27 1.27)) (hide yes)))
  (property "Datasheet" "~" (at 49.53 139.7 0) (effects (font (size 1.27 1.27)) (hide yes)))
  (property "Description" "" (at 49.53 139.7 0) (effects (font (size 1.27 1.27)) (hide yes)))
  (pin "1")
  (pin "2")))
